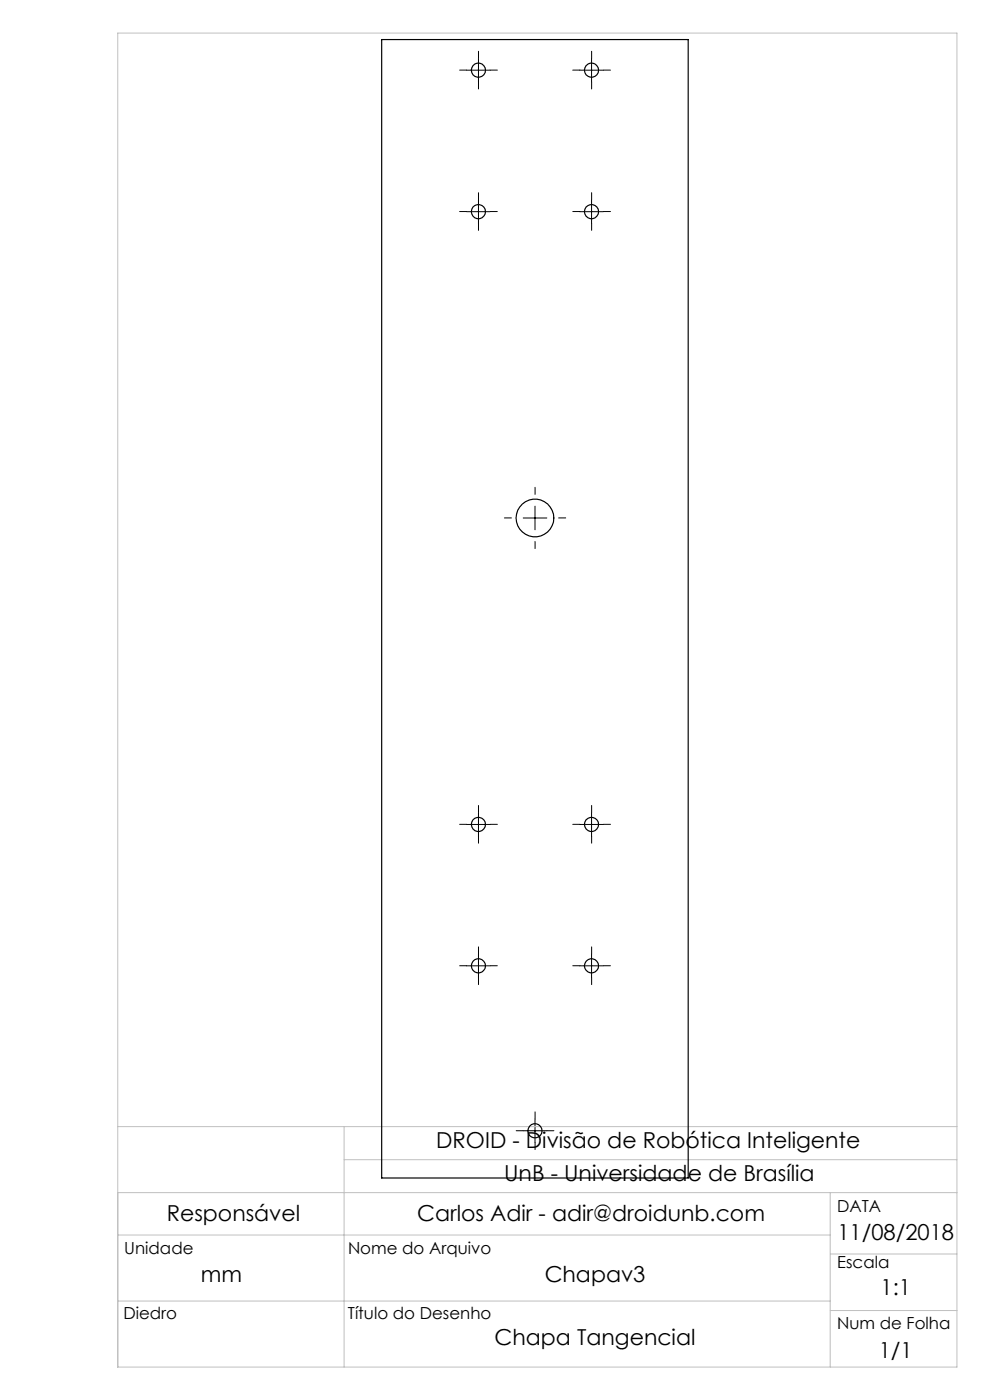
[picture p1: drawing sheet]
<svg xmlns="http://www.w3.org/2000/svg" width="210mm" height="297mm" viewBox="0 0 210 297" stroke-linecap="round" stroke-linejoin="round" font-family="sans-serif">
<g fill="none" stroke="#000" stroke-width=".21" stroke-dasharray="15.2 1.3 1.3 1.3">
<path d="M99 14.9h-1.5M101.5 17.4v1.5M101.5 12.4v-1.5M104 14.9h1.5M123 14.9h-1.5M125.5 17.4v1.5M125.5 12.4v-1.5M128 14.9h1.5M99 44.9h-1.5M101.5 47.4v1.5M101.5 42.4v-1.5M104 44.9h1.5"/>
<path d="M123 44.9h-1.5M125.5 47.4v1.5M125.5 42.4v-1.5M128 44.9h1.5M108.5 109.9h-1.5M113.5 114.9v1.5M113.5 104.9v-1.5M118.5 109.9h1.5M99 174.9h-1.5M101.5 177.4v1.5M101.5 172.4v-1.5M104 174.9h1.5"/>
<path d="M123 174.9h-1.5M125.5 177.4v1.5M125.5 172.4v-1.5M128 174.9h1.5M99 204.9h-1.5M101.5 207.4v1.5M101.5 202.4v-1.5M104 204.9h1.5M123 204.9h-1.5M125.5 207.4v1.5M125.5 202.4v-1.5M128 204.9h1.5"/>
<path d="M111 239.9h-1.5M113.5 237.4v-1.5M116 239.9h1.5M113.5 242.4v1.5"/>
</g>
<g fill="none" stroke="#000" stroke-width=".21">
<path d="M99 14.9h5M101.5 12.4v5M123 14.9h5M125.5 12.4v5M99 44.9h5M101.5 42.4v5M123 44.9h5M125.5 42.4v5M111 109.9h5M113.5 107.4v5M99 174.9h5M101.5 172.4v5"/>
<path d="M123 174.9h5M125.5 172.4v5M99 204.9h5M101.5 202.4v5M123 204.9h5M125.5 202.4v5M111 239.9h5M113.5 237.4v5"/>
</g>
<path d="M25 7h178v283h-178zM25 239h178M73 239v51M25 253h178M73 246h130M176.1 253v37M25 262h151.1M25 276h151.1M176.1 266h26.9M176.1 278h26.9" fill="none" stroke="#c0c0c0" stroke-width=".21"/>
<g fill="none" stroke="#000" stroke-width=".25">
<path d="M81 8.4h65v241.5h-65z"/>
<circle cx="101.5" cy="14.9" r="1.51"/>
<circle cx="125.5" cy="14.9" r="1.51"/>
<circle cx="101.5" cy="44.9" r="1.51"/>
<circle cx="125.5" cy="44.9" r="1.51"/>
<circle cx="113.5" cy="109.9" r="4"/>
<circle cx="101.5" cy="174.9" r="1.51"/>
<circle cx="125.5" cy="174.9" r="1.51"/>
<circle cx="101.5" cy="204.9" r="1.51"/>
<circle cx="125.5" cy="204.9" r="1.51"/>
<circle cx="113.5" cy="239.9" r="1.51"/>
</g>
<g font-size="4.7">
<text x="92.5" y="243.5">DROID - Divisão de Robótica Inteligente</text>
<text x="107" y="250.6">UnB - Universidade de Brasília</text>
<text x="35.4" y="259.1">Responsável</text>
<text x="88.5" y="259.1">Carlos Adir - adir@droidunb.com</text>
<text x="177.6" y="263.1">11/08/2018</text>
<text x="42.6" y="272.1">mm</text>
<text x="115.5" y="272.1">Chapav3</text>
<text x="186.8" y="274.7">1:1</text>
<text x="104.9" y="285.4">Chapa Tangencial</text>
<text x="186.4" y="288">1/1</text>
</g>
<g font-size="3.5">
<text x="177.6" y="257.1">DATA</text>
<text x="26.4" y="266">Unidade</text>
<text x="73.8" y="266">Nome do Arquivo</text>
<text x="177.6" y="268.9">Escala</text>
<text x="26.2" y="279.7">Diedro</text>
<text x="73.8" y="279.7">Título do Desenho</text>
<text x="177.6" y="281.9">Num de Folha</text>
</g>
</svg>
